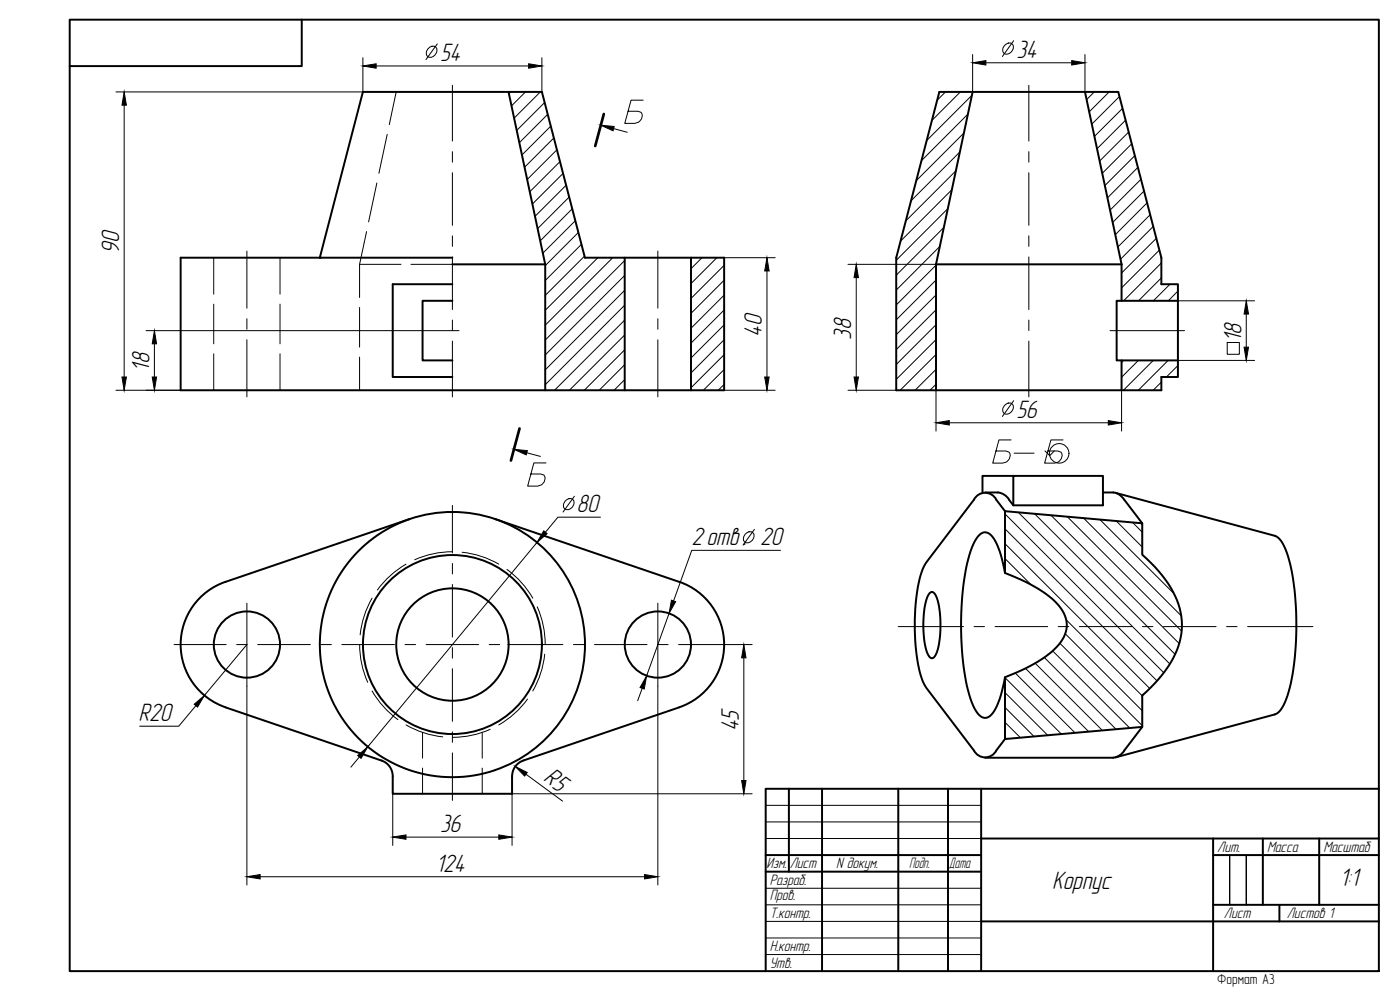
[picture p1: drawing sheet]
<svg xmlns="http://www.w3.org/2000/svg" width="420mm" height="297mm" viewBox="0 0 420 297" stroke-linecap="round" stroke-linejoin="round" font-family="sans-serif">
<!-- layer: 0 -->
<g fill="none" stroke="#000" stroke-width=".3">
<path d="M301.6 154.2l47.7 47.6M301.6 158.7l45.6 45.6M305.6 153.7l45.5 45.5M310.5 154.2l42.2 42.1M315.4 154.6l38.5 38.5M320.3 155l34.3 34.4M325.2 155.5l29.3 29.3M330.1 155.9l22.2 22.2M335 156.3l7.8 7.8M339.9 156.8l2.9 2.9M301.6 163.1l43.5 43.5M301.6 167.6l7.9 7.9"/>
<path d="M310.7 199l20.1 20.2M313.4 197.3l21.5 21.5M315.9 195.3l23.2 23.1M318.1 193l24.7 24.7M319.7 190.1l23.1 23.2M320 186l22.8 22.8M301.6 203.3l16.9 16.9M301.6 207.8l12.8 12.8M301.6 212.3l8.7 8.7M301.6 216.7l4.6 4.6M304.7 202l17.9 17.9M307.7 200.5l19 19"/>
<path d="M301.6 221.2l.5 .5M229.8 241.6h64.7M229.8 246.6h64.7M229.8 251.6h64.7M229.8 266.5h64.7M229.8 271.5h64.7M229.8 276.5h64.7M369 271.5v-14.9v14.9M374 271.5v-14.9v14.9M229.8 281.4h64.7M229.8 286.4h64.7"/>
</g>
<g fill="none" stroke="#000" stroke-width=".59">
<path d="M20.9 5.9h392.9v285.5h-392.9zM90.6 5.9v13.9h-69.7M152.6 27.6l11 51.7M291.9 27.6l-11 51.7M325.6 27.6l11 51.7M96 77.3l12.9-49.7h53.7l12.9 49.7h41.8v39.8h-163.1v-39.8h81.6M135.8 79.3h27.8M163.6 79.3v37.8M187.5 77.3v39.8M207.4 77.3v39.8M280.9 79.3h55.7M280.9 79.3v37.8"/>
<path d="M336.6 79.3v11M348.5 77.3v8h5v27.8h-5v4h-79.5v-39.8l12.9-49.7h53.7l12.9 49.7M135.8 90.3h-9v17.8h9M135.8 85.3h-17.9v27.8h17.9M353.5 90.3h-18.4v17.8h18.4M336.6 108.1v9M122.9 155.7a39.8 39.8 0 0 1 25.7 0M148.6 155.7l55.3 18.9a19.9 19.9 0 0 1 13.4 18.8 19.9 19.9 0 0 1-13.4 18.8M148.6 155.7a39.8 39.8 0 0 1 27 37.7 39.8 39.8 0 0 1-27 37.6M295.6 147.8h3.9l1.1 .2 1.5 1 2 2.6h26.9v-8.8h-26.9v8.8M301.6 153.4l41.2 3.6v9.4a32.6 32.6 0 0 1 11.5 17.4 21.5 21.5 0 0 1-4.6 17.4l-3.1 3.8-3.8 3.7v9.4l-41.2 3.6v-18.5a39.4 39.4 0 0 0 16.2-9.9 8.5 8.5 0 0 0-.6-12.2 41.1 41.1 0 0 0-15.6-9.2zM301.6 153.4l-2.6-3.5a3.7 3.7 0 0 0-3.4-2.1 3.7 3.7 0 0 0-3.3 2.1l-14.3 18.8a28.2 28.2 0 0 0-3.2 12.8 58.6 58.6 0 0 0 2.1 22.9l1.1 2 14.3 18.8a3.7 3.7 0 0 0 6.7 0l2.6-3.5"/>
<path d="M304.1 142.8h-9.2v5.1M331 147.8h3.1a4.5 4.5 0 0 1 3.3 2.1l5.4 7.1M334.8 147.9l47.8 12.9a6.2 6.2 0 0 1 3.2 4 70.5 70.5 0 0 1 3.2 25.8 56.4 56.4 0 0 1-3.8 21l-1.3 1.9-1.3 .9-47.8 12.8M279.1 177.8a1.04 1.04 0 0 1 1.7 .7 29.1 29.1 0 0 1 .4 17l-.4 1.1a1.09 1.09 0 0 1-1.1 .9 1.09 1.09 0 0 1-1.1-.9 27.8 27.8 0 0 1 0-18.1zM301.6 171.9a24.2 24.2 0 0 0-4.1-11.3 2.45 2.45 0 0 0-4.2 .6 33.4 33.4 0 0 0-4.1 14.1 92 92 0 0 0 1.7 33.1 11.7 11.7 0 0 0 3.8 6.8 2.87 2.87 0 0 0 3.7-1.9 28.6 28.6 0 0 0 3.2-10.1M67.7 212.2l46.8 16a5 5 0 0 1 3.4 4.7v5.3h35.8v-5.3M67.7 212.2a19.9 19.9 0 0 1-13.5-18.8 19.9 19.9 0 0 1 13.5-18.8l55.2-18.9a39.8 39.8 0 0 0-24.8 50.5 39.8 39.8 0 0 0 50.5 24.9M203.8 212.2l-46.7 16a5 5 0 0 0-3.4 4.7M342.8 218.1l-5.7 7.6-1.4 1.1-1 .4-39.1 .2M236.8 236.7v24.8M246.7 236.7v54.7M269.6 236.7v54.7"/>
<path d="M284.5 236.7v54.7M294.5 236.7v54.7M413.8 236.7h-184v54.7M229.8 256.6h64.7M294.5 251.6h119.3M364.1 256.6h49.7M364.1 251.6v39.8M379 251.6v19.9M395.9 251.6v19.9M229.8 261.5h64.7M294.5 276.5h119.3M364.1 271.5h49.7"/>
<path d="M384 271.5v5"/>
<circle cx="74.1" cy="193.4" r="9.9"/>
<circle cx="135.8" cy="193.4" r="26.9"/>
<circle cx="135.8" cy="193.4" r="16.9"/>
<circle cx="197.4" cy="193.4" r="9.9"/>
</g>
<g fill="none" stroke="#000" stroke-width=".3">
<path d="M153.2 27.6l-.5 .5M157.7 27.6l-4.2 4.2M162.2 27.6l-7.9 7.9M163.5 30.8l-8.4 8.3M164.4 34.3l-8.5 8.5M165.3 37.8l-8.7 8.7M283.7 27.6l-2.5 2.5M288.2 27.6l-8.5 8.5M289.3 39.9l-14.3 14.3M290.5 34.2l-14 14M291.7 28.6l-13.6 13.6M328.4 27.6l-2.3 2.3"/>
<path d="M332.9 27.6l-6 6M336 29l-8.3 8.3M336.9 32.5l-8.4 8.4M337.8 36l-8.6 8.6M338.7 39.6l-8.7 8.7M166.2 41.4l-8.8 8.8M167.1 44.9l-8.9 9M168 48.5l-9 9.1M169 52l-9.2 9.2M169.9 55.6l-9.3 9.3M170.8 59.1l-9.5 9.5M285.7 56.9l-15.4 15.4"/>
<path d="M286.9 51.3l-15.1 15M288.1 45.6l-14.7 14.7M339.6 43.1l-8.8 8.9M340.6 46.7l-9 9M341.5 50.2l-9.1 9.2M342.4 53.8l-9.3 9.3M343.3 57.3l-9.4 9.4M171.7 62.7l-9.6 9.6M172.7 66.2l-9.8 9.8M173.6 69.7l-10 10M174.5 73.3l-10.9 10.9M175.4 76.8l-11.8 11.8"/>
<path d="M179.4 77.3l-15.8 15.8M183.9 77.3l-20.3 20.3M187.5 78.2l-23.9 23.8M210.7 77.3l-3.3 3.3M215.1 77.3l-7.7 7.8M217.3 79.6l-9.9 10M280.9 79.6l-11.9 11.9M282 74l-13 13M283.2 68.3l-14.2 14.3M284.4 62.6l-15.4 15.5M344.3 60.9l-9.6 9.5M345.2 64.4l-9.7 9.7"/>
<path d="M346.1 67.9l-9.8 9.9M347 71.5l-10.4 10.4M347.9 75l-11.3 11.4M348.5 78.9l-11.3 11.4M187.5 82.6l-23.9 23.9M187.5 87.1l-23.9 23.9M187.5 91.6l-23.9 23.8M187.5 96l-21.1 21.1M217.3 84.1l-9.9 9.9M217.3 88.5l-9.9 10M217.3 93l-9.9 10M217.3 97.5l-9.9 9.9"/>
<path d="M280.9 84l-11.9 12M280.9 88.5l-11.9 11.9M280.9 93l-11.9 11.9M280.9 97.4l-11.9 12M348.5 83.4l-6.8 6.9M351.1 85.3l-5 5M353.5 87.3l-2.9 3M187.5 100.5l-16.6 16.6M187.5 105l-12.1 12.1M187.5 109.4l-7.7 7.7M187.5 113.9l-3.2 3.2M217.3 101.9l-9.9 10"/>
<path d="M217.3 106.4l-9.9 10M217.3 110.9l-6.2 6.2M217.3 115.3l-1.8 1.8M280.9 101.9l-11.9 11.9M280.9 106.4l-10.7 10.7M280.9 110.8l-6.3 6.3M280.9 115.3l-1.8 1.8M337.2 108.1l-.6 .6M341.6 108.1l-5 5.1M346.1 108.1l-9 9M348.5 114.6l-2.4 2.5M350.6 108.1l-9 9"/>
<path d="M353.5 109.7l-3.4 3.4"/>
</g>
<g fill="none" stroke="#000" stroke-width=".3">
<path d="M118.9 27.6l-2.1 9.8M113.1 54.9l-2.5 11.7M116.2 40.3l-2.5 11.7M64.1 77.3v11M84 77.3v11M107.9 79.3h12.4M107.9 79.3v10M110 69.5l-2.1 9.8M123.3 79.3h12.5M64.1 91.2v12M84 91.2v12M107.9 92.2v12"/>
<path d="M64.1 106.2v10.9M84 106.2v10.9M107.9 107.1v10M111.7 179.5a27.8 27.8 0 0 0-3.6 11M121.9 169.3a27.8 27.8 0 0 0-8.6 7.7M135.8 165.5a27.8 27.8 0 0 0-11.3 2.5M138.7 165.7a27.8 27.8 0 0 1 11 3.6M152.1 170.9a27.8 27.8 0 0 1 7.8 8.6M107.9 193.4a27.8 27.8 0 0 0 2.4 11.3M161.2 182.1a27.8 27.8 0 0 1 2.4 11.3M163.5 196.3a27.8 27.8 0 0 1-3.6 11M111.7 207.3a27.8 27.8 0 0 0 7.7 8.6"/>
<path d="M121.9 217.5a27.8 27.8 0 0 0 11 3.6M126.8 219.8v7.7M144.7 219.8v7.7M147.1 218.8a27.8 27.8 0 0 1-11.3 2.4M158.3 209.8a27.8 27.8 0 0 1-8.6 7.7M126.8 230.5v7.7M144.7 230.5v7.7"/>
</g>
<circle cx="96" cy="77.3" r=".3" fill="#000"/>
<g fill="none" stroke="#000" stroke-width=".3">
<path d="M135.8 25.6v16.7M308.8 25.6v16.7M135.8 45.5v3.2M135.8 51.8v15.8M308.8 45.5v3.2M308.8 51.8v15.8M74.1 75.3v17.2M135.8 70.8v3.1M135.8 77.1v15.8M197.4 75.3v17.2M308.8 70.8v3.1M308.8 77.1v15.8"/>
<path d="M74.1 95.6v3.2M115.9 99.2h21.9M135.8 96v3.2M197.4 95.6v3.2M308.8 96v3.2M333.1 99.2h22.4M74.1 101.9v17.2M135.8 102.3v16.8M197.4 101.9v17.2M308.8 102.3v16.8M135.8 151.6v14.3M135.8 169.1v3.1"/>
<path d="M135.8 175.4v15.8M52.2 193.4h15.7M71 193.4h3.2M74.1 181v24.8M77.4 193.4h15.7M96.3 193.4h3.1M102.6 193.4h15.8M121.5 193.4h3.2M127.9 193.4h15.8M135.8 194.3v3.2M146.8 193.4h3.2M153.1 193.4h15.8"/>
<path d="M172.1 193.4h3.1M178.4 193.4h15.8M197.3 193.4h3.2M197.4 181v24.8M203.7 193.4h15.6M269.6 188h19.6M292.3 188h3.2M298.6 188h15.8M317.6 188h3.1M323.9 188h15.8M342.8 188h3.2M349.2 188h15.8"/>
<path d="M368.1 188h3.2M374.4 188h19.6M135.8 200.6v15.8M135.8 219.6v3.1M135.8 225.9v14.3"/>
</g>
<g fill="none" stroke="#000" stroke-width=".3">
<path d="M108.9 17.3v10.3h-74.1M112.9 19.8h45.8M128.5 14.6a1.53 1.53 0 0 1 2.6 0 2.05 2.05 0 0 1-2.8 2.4 1.75 1.75 0 0 1 .2-2.4zM131.2 13.2l-3.4 4.7M162.6 17.3v10.3M291.9 16.4v11.2M295.9 18.8h25.7M301.5 13.6a1.53 1.53 0 0 1 2.6 0 2.05 2.05 0 0 1-2.8 2.4 1.7 1.7 0 0 1 .2-2.4zM304.2 12.2l-3.4 4.8M325.6 16.4v11.2M37.3 31.6v81.5M217.3 77.3h15.3"/>
<path d="M254.5 79.3h26.4M43.8 99.2h72.1M230.2 81.3v31.8M257 83.3v29.8M353.5 90.3h23M374 94.2v10M34.8 117.1h19.4M46.3 103.2v9.9M217.3 117.1h15.3M254.5 117.1h14.5M280.9 117.1v12.2M336.6 117.1v12.2"/>
<path d="M353.5 108.1h23M368.3 102.8h3.6v3.5h-3.6zM284.9 126.9h47.7M301.5 121.6a1.53 1.53 0 0 1 2.6 0 2.05 2.05 0 0 1-2.8 2.4 1.7 1.7 0 0 1 .2-2.4zM304.2 120.2l-3.4 4.7M169.6 150.3a1.55 1.55 0 0 1 2.6 0 2.04 2.04 0 0 1-.6 2 2.04 2.04 0 0 1-2.1 .4 1.75 1.75 0 0 1 .1-2.4zM172.4 148.9l-3.4 4.7M180.2 155.2h-12.8l-3.7 4.5M226.4 158.8l-3.4 4.8M161.1 162.8l-50.7 61.2M223.7 160.3a1.55 1.55 0 0 1 2.6 0 2.04 2.04 0 0 1-.7 2 2.04 2.04 0 0 1-2.1 .3 1.75 1.75 0 0 1 .2-2.3zM234.2 165.1h-26.6l-5.5 15.2"/>
<path d="M74.1 193.4l-12.8 15.3M200.8 184l-6.7 18.8M219.3 193.4h6.4M223.2 197.4v36.8M58.8 211.7l-5.2 6.2h-11.7M74.1 205.8v59.7M192.7 206.5l-1.3 3.7M197.4 205.8v59.7M107.9 227.1l-2.6 3.1M117.9 238.2v15.5M157.8 232.3l11 8.1M225.7 238.2h-72v15.5"/>
<path d="M121.8 251.2h27.9M78.1 263.1h115.3"/>
</g>
<g fill="#000" stroke="#000" stroke-width=".3">
<path d="M108.9 19.8l4-.7v1.4zM158.7 19.1l3.9 .7-3.9 .7zM291.9 18.8l4-.6v1.3zM321.6 18.2l4 .6-4 .7zM37.3 27.6l.6 4h-1.3zM230.2 77.3l.6 4h-1.3zM257 79.3l.6 4h-1.3zM374 90.3l.7 3.9h-1.3zM36.6 113.1h1.3l-.6 4zM46.3 99.2l.7 4h-1.3zM45.7 113.1h1.3l-.7 4zM229.5 113.1h1.3l-.6 4z"/>
<path d="M256.3 113.1h1.3l-.6 4zM373.4 104.2h1.3l-.7 3.9zM280.9 126.9l4-.7v1.3zM332.6 126.2l4 .7-4 .6zM163.2 159.3l1 .8-3.1 2.7zM201.5 180.1l1.3 .4-2 3.5zM223.2 193.4l.7 4h-1.3zM58.3 211.3l3-2.6-2 3.5zM194.1 202.8l-.8 3.9-1.2-.4zM107.3 226.7l3.1-2.7-2 3.5zM154.6 230l3.6 1.8-.8 1.1zM222.6 234.2h1.3l-.7 4z"/>
<path d="M117.9 251.2l3.9-.7v1.3zM149.7 250.5l4 .7-4 .6zM74.1 263.1l4-.7v1.3zM193.4 262.4l4 .7-4 .6z"/>
</g>
<path d="M184.2 38.6l4 1.1M193 30.1h-3.6l-1.9 6.9h3a2.18 2.18 0 0 0 1.9-3.3l-.9-.3h-3M158.1 135.8l4.1 1.1M163.9 138.9h-3.7l-1.8 7h2.9a2.2 2.2 0 0 0 1.9-3.4l-.9-.3h-3" fill="none" stroke="#000" stroke-width=".3"/>
<path d="M181.2 34.2l-2.6 9.6M155.9 128.6l-2.6 9.6" fill="none" stroke="#000" stroke-width=".8"/>
<path d="M180.3 37.6l4 .4-.3 1.2zM154.2 134.8l4.1 .4-.4 1.3z" fill="#000" stroke="#000" stroke-width=".3"/>
<text font-size="11" x="296.7" y="140.1">Б-Б</text>
<g font-size="7.8">
<text x="305.1" y="17.4">34</text>
<text x="132.1" y="18.3">54</text>
<text x="35.8" y="76.2" transform="rotate(-90 35.8 76.2)">90</text>
<text x="228.7" y="101.1" transform="rotate(-90 228.7 101.1)">40</text>
<text x="255.5" y="101.9" transform="rotate(-90 255.5 101.9)">38</text>
<text x="372.5" y="102.5" transform="rotate(-90 372.5 102.5)">18</text>
<text x="44.8" y="111.5" transform="rotate(-90 44.8 111.5)">18</text>
<text x="305.1" y="125.4">56</text>
<text x="173" y="153.7">80</text>
<text x="207.5" y="163.6">2 отв . 20</text>
<text x="41.6" y="216.4">R20</text>
<text x="221.7" y="219.5" transform="rotate(-90 221.7 219.5)">45</text>
<text x="162.8" y="234.1" transform="rotate(36 162.8 234.1)">R5</text>
<text x="132.1" y="249.7">36</text>
<text x="130.8" y="261.6">124</text>
<text x="315.8" y="266.7">Корпус</text>
<text x="402.1" y="265.8">1:1</text>
</g>
<g font-size="4.7">
<text x="365.3" y="255.6">Лит.</text>
<text x="380.2" y="255.6">Масса</text>
<text x="397.2" y="255.6">Масштаб</text>
<text x="230" y="260.5">Изм.</text>
<text x="237" y="260.5">Лист</text>
<text x="250.9" y="260.5">N докум.</text>
<text x="272.8" y="260.5">Подп.</text>
<text x="284.8" y="260.5">Дата</text>
<text x="231" y="265.5">Разраб.</text>
<text x="231" y="270.1">Пров.</text>
<text x="231" y="275.5">Т.контр.</text>
<text x="367.3" y="275.5">Лист</text>
<text x="386.2" y="275.5">Листов 1</text>
<text x="231" y="285.4">Н.контр.</text>
<text x="231" y="290.4">Утв.</text>
</g>
<text font-size="4.4" x="365.3" y="295.4">Формат А3</text>
</svg>
